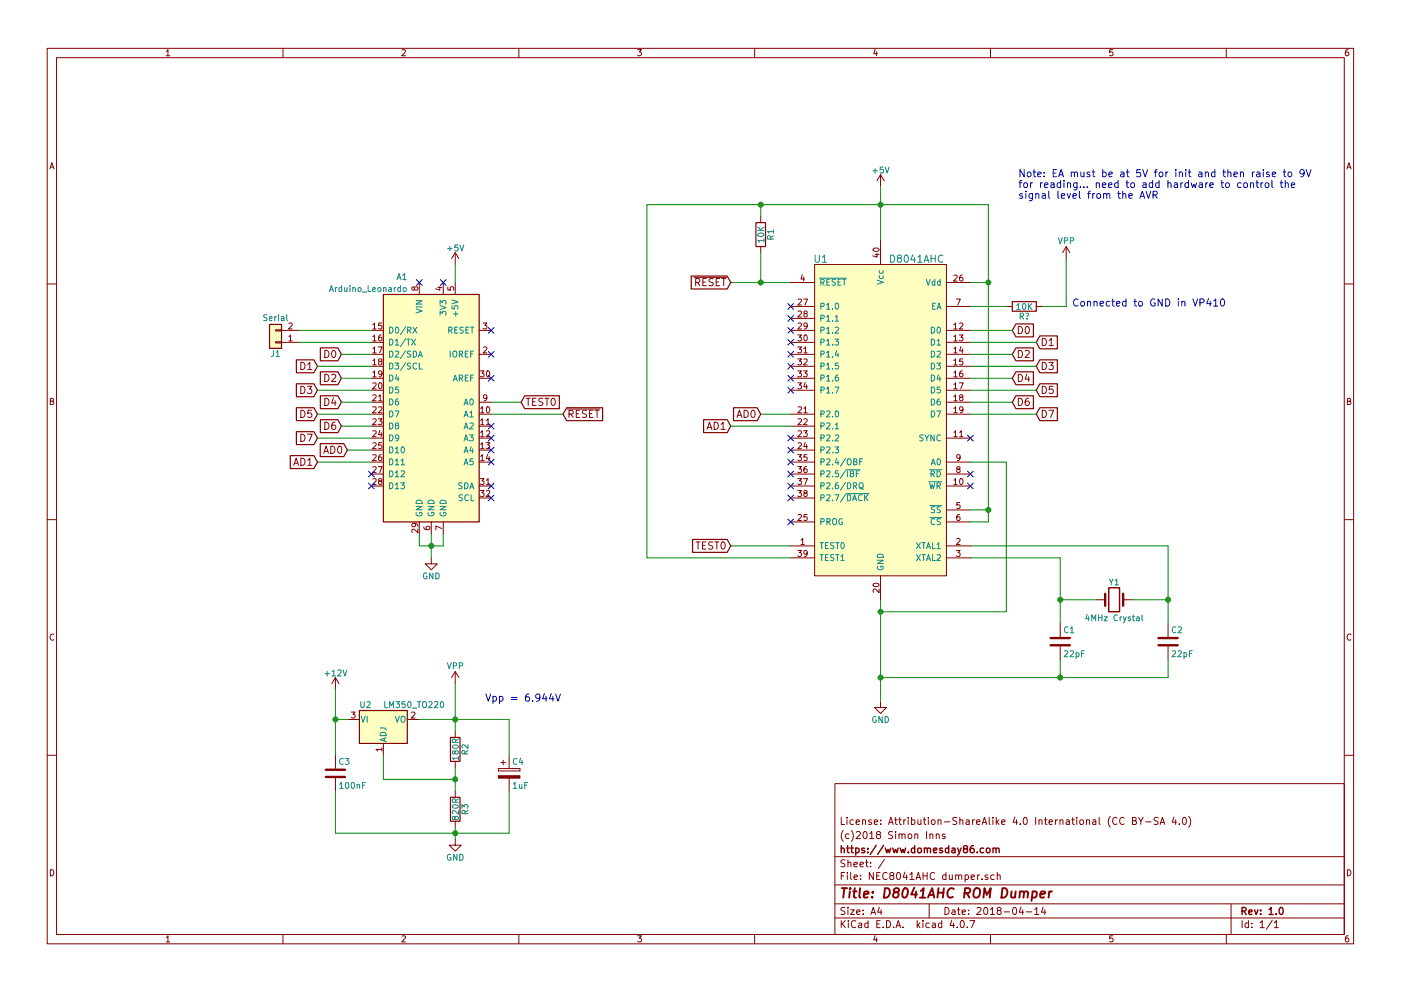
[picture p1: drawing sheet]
EESchema Schematic File Version 2
LIBS:power
LIBS:device
LIBS:switches
LIBS:relays
LIBS:motors
LIBS:transistors
LIBS:conn
LIBS:linear
LIBS:regul
LIBS:74xx
LIBS:cmos4000
LIBS:adc-dac
LIBS:memory
LIBS:xilinx
LIBS:microcontrollers
LIBS:dsp
LIBS:microchip
LIBS:analog_switches
LIBS:motorola
LIBS:texas
LIBS:intel
LIBS:audio
LIBS:interface
LIBS:digital-audio
LIBS:philips
LIBS:display
LIBS:cypress
LIBS:siliconi
LIBS:opto
LIBS:atmel
LIBS:contrib
LIBS:valves
LIBS:d8041ahc
LIBS:74xgxx
LIBS:ac-dc
LIBS:actel
LIBS:allegro
LIBS:Altera
LIBS:analog_devices
LIBS:battery_management
LIBS:bbd
LIBS:bosch
LIBS:brooktre
LIBS:cmos_ieee
LIBS:dc-dc
LIBS:diode
LIBS:elec-unifil
LIBS:ESD_Protection
LIBS:ftdi
LIBS:gennum
LIBS:graphic
LIBS:graphic_symbols
LIBS:hc11
LIBS:infineon
LIBS:intersil
LIBS:ir
LIBS:Lattice
LIBS:leds
LIBS:LEM
LIBS:logic_programmable
LIBS:logo
LIBS:maxim
LIBS:mechanical
LIBS:microchip_dspic33dsc
LIBS:microchip_pic10mcu
LIBS:microchip_pic12mcu
LIBS:microchip_pic16mcu
LIBS:microchip_pic18mcu
LIBS:microchip_pic24mcu
LIBS:microchip_pic32mcu
LIBS:modules
LIBS:motor_drivers
LIBS:msp430
LIBS:nordicsemi
LIBS:nxp
LIBS:nxp_armmcu
LIBS:onsemi
LIBS:Oscillators
LIBS:Power_Management
LIBS:powerint
LIBS:pspice
LIBS:references
LIBS:rfcom
LIBS:RFSolutions
LIBS:sensors
LIBS:silabs
LIBS:stm8
LIBS:stm32
LIBS:supertex
LIBS:transf
LIBS:triac_thyristor
LIBS:ttl_ieee
LIBS:video
LIBS:wiznet
LIBS:Worldsemi
LIBS:Xicor
LIBS:zetex
LIBS:Zilog
LIBS:NEC8041AHC dumper-cache
EELAYER 25 0
EELAYER END
$Descr A4 11693 8268
encoding utf-8
Sheet 1 1
Title "D8041AHC ROM Dumper"
Date "2018-04-14"
Rev "1.0"
Comp "https://www.domesday86.com"
Comment1 "(c)2018 Simon Inns"
Comment2 "License: Attribution-ShareAlike 4.0 International (CC BY-SA 4.0)"
Comment3 ""
Comment4 ""
$EndDescr
$Comp
L +5V #PWR6
U 1 1
P 7350 1550
F 0 "#PWR6" H 7350 1400 50  0001 C CNN
F 1 "+5V" H 7350 1690 50  0000 C CNN
F 2 "" H 7350 1550 50  0001 C CNN
F 3 "" H 7350 1550 50  0001 C CNN
	1    7350 1550
	1    0    0    -1  
$EndComp
$Comp
L GND #PWR7
U 1 1
P 7350 5850
F 0 "#PWR7" H 7350 5600 50  0001 C CNN
F 1 "GND" H 7350 5700 50  0000 C CNN
F 2 "" H 7350 5850 50  0001 C CNN
F 3 "" H 7350 5850 50  0001 C CNN
	1    7350 5850
	1    0    0    -1  
$EndComp
$Comp
L R R1
U 1 1
P 6350 1950
F 0 "R1" V 6430 1950 50  0000 C CNN
F 1 "10K" V 6350 1950 50  0000 C CNN
F 2 "" V 6280 1950 50  0001 C CNN
F 3 "" H 6350 1950 50  0001 C CNN
	1    6350 1950
	1    0    0    -1  
$EndComp
Wire Wire Line
	6100 2350 6600 2350
Wire Wire Line
	6350 2100 6350 2350
Wire Wire Line
	7350 1550 7350 2000
Wire Wire Line
	6350 1800 6350 1700
Wire Wire Line
	5400 1700 8250 1700
Connection ~ 7350 1700
Wire Wire Line
	6600 4550 6100 4550
Wire Wire Line
	8100 4550 9750 4550
Wire Wire Line
	8100 4650 8850 4650
Wire Wire Line
	7350 5100 8400 5100
Wire Wire Line
	7350 5000 7350 5850
Connection ~ 7350 5100
Wire Wire Line
	8100 2350 8250 2350
Connection ~ 8250 2350
NoConn ~ 8100 4050
NoConn ~ 8100 3950
$Comp
L Crystal Y1
U 1 1
P 9300 5000
F 0 "Y1" H 9300 5150 50  0000 C CNN
F 1 "4MHz Crystal" H 9300 4850 50  0000 C CNN
F 2 "" H 9300 5000 50  0001 C CNN
F 3 "" H 9300 5000 50  0001 C CNN
	1    9300 5000
	1    0    0    -1  
$EndComp
$Comp
L C C2
U 1 1
P 9750 5350
F 0 "C2" H 9775 5450 50  0000 L CNN
F 1 "22pF" H 9775 5250 50  0000 L CNN
F 2 "" H 9788 5200 50  0001 C CNN
F 3 "" H 9750 5350 50  0001 C CNN
	1    9750 5350
	1    0    0    -1  
$EndComp
$Comp
L C C1
U 1 1
P 8850 5350
F 0 "C1" H 8875 5450 50  0000 L CNN
F 1 "22pF" H 8875 5250 50  0000 L CNN
F 2 "" H 8888 5200 50  0001 C CNN
F 3 "" H 8850 5350 50  0001 C CNN
	1    8850 5350
	1    0    0    -1  
$EndComp
Wire Wire Line
	8850 4650 8850 5200
Wire Wire Line
	9750 4550 9750 5200
Wire Wire Line
	9450 5000 9750 5000
Connection ~ 9750 5000
Wire Wire Line
	9150 5000 8850 5000
Connection ~ 8850 5000
Wire Wire Line
	8850 5500 8850 5650
Wire Wire Line
	7350 5650 9750 5650
Wire Wire Line
	9750 5650 9750 5500
Connection ~ 7350 5650
Connection ~ 8850 5650
NoConn ~ 8100 3650
Text GLabel 6100 2350 0    60   Input ~ 0
~RESET
Text GLabel 6100 4550 0    60   Input ~ 0
TEST0
$Comp
L Arduino_Leonardo A1
U 1 1
P 3600 3350
F 0 "A1" H 3400 4400 50  0000 R CNN
F 1 "Arduino_Leonardo" H 3400 4300 50  0000 R CNN
F 2 "Modules:Arduino_UNO_R3" H 3750 2300 50  0001 L CNN
F 3 "" H 3400 4400 50  0001 C CNN
	1    3600 3350
	1    0    0    -1  
$EndComp
NoConn ~ 6600 2550
NoConn ~ 6600 2650
NoConn ~ 6600 2750
NoConn ~ 6600 2850
NoConn ~ 6600 2950
NoConn ~ 6600 3050
NoConn ~ 6600 3150
NoConn ~ 6600 3250
NoConn ~ 6600 3750
NoConn ~ 6600 3850
NoConn ~ 6600 3950
NoConn ~ 6600 4050
NoConn ~ 6600 4150
$Comp
L D8041AHC U1
U 1 1
P 7350 3450
F 0 "U1" H 6850 4750 60  0000 C CNN
F 1 "D8041AHC" H 7650 4750 60  0000 C CNN
F 2 "" H 7800 2500 60  0001 C CNN
F 3 "" H 7800 2500 60  0001 C CNN
	1    7350 3450
	1    0    0    -1  
$EndComp
Text GLabel 8450 2750 2    60   Input ~ 0
D0
Text GLabel 8650 2850 2    60   Input ~ 0
D1
Text GLabel 8450 2950 2    60   Input ~ 0
D2
Text GLabel 8650 3050 2    60   Input ~ 0
D3
Text GLabel 8450 3150 2    60   Input ~ 0
D4
Text GLabel 8650 3250 2    60   Input ~ 0
D5
Text GLabel 8450 3350 2    60   Input ~ 0
D6
Text GLabel 8650 3450 2    60   Input ~ 0
D7
Text GLabel 6350 3450 0    60   Input ~ 0
AD0
Text GLabel 6100 3550 0    60   Input ~ 0
AD1
Wire Wire Line
	6350 3450 6600 3450
Wire Wire Line
	6100 3550 6600 3550
Wire Wire Line
	8100 2750 8450 2750
Wire Wire Line
	8650 2850 8100 2850
Wire Wire Line
	8100 2950 8450 2950
Wire Wire Line
	8650 3050 8100 3050
Wire Wire Line
	8100 3150 8450 3150
Wire Wire Line
	8650 3250 8100 3250
Wire Wire Line
	8100 3350 8450 3350
Wire Wire Line
	8100 3450 8650 3450
Connection ~ 6350 2350
Text GLabel 2850 2950 0    60   Input ~ 0
D0
Text GLabel 2650 3050 0    60   Input ~ 0
D1
Text GLabel 2850 3150 0    60   Input ~ 0
D2
Text GLabel 2650 3250 0    60   Input ~ 0
D3
Text GLabel 2850 3350 0    60   Input ~ 0
D4
Text GLabel 2650 3450 0    60   Input ~ 0
D5
Text GLabel 2850 3550 0    60   Input ~ 0
D6
Text GLabel 2650 3650 0    60   Input ~ 0
D7
Text GLabel 2900 3750 0    60   Input ~ 0
AD0
Text GLabel 2650 3850 0    60   Input ~ 0
AD1
Text GLabel 4350 3350 2    60   Input ~ 0
TEST0
Wire Wire Line
	2850 2950 3100 2950
Wire Wire Line
	2650 3050 3100 3050
Wire Wire Line
	2850 3150 3100 3150
Wire Wire Line
	2650 3250 3100 3250
Wire Wire Line
	2850 3350 3100 3350
Wire Wire Line
	2650 3450 3100 3450
Wire Wire Line
	2850 3550 3100 3550
Wire Wire Line
	2650 3650 3100 3650
Wire Wire Line
	2900 3750 3100 3750
Wire Wire Line
	2650 3850 3100 3850
Wire Wire Line
	4350 3350 4100 3350
Text GLabel 4700 3450 2    60   Input ~ 0
~RESET
Wire Wire Line
	4700 3450 4100 3450
NoConn ~ 4100 2750
NoConn ~ 4100 2950
NoConn ~ 4100 3150
NoConn ~ 4100 3550
NoConn ~ 4100 3650
NoConn ~ 4100 3750
NoConn ~ 4100 3850
NoConn ~ 4100 4050
NoConn ~ 4100 4150
$Comp
L +5V #PWR3
U 1 1
P 3800 2200
F 0 "#PWR3" H 3800 2050 50  0001 C CNN
F 1 "+5V" H 3800 2340 50  0000 C CNN
F 2 "" H 3800 2200 50  0001 C CNN
F 3 "" H 3800 2200 50  0001 C CNN
	1    3800 2200
	1    0    0    -1  
$EndComp
$Comp
L GND #PWR2
U 1 1
P 3600 4650
F 0 "#PWR2" H 3600 4400 50  0001 C CNN
F 1 "GND" H 3600 4500 50  0000 C CNN
F 2 "" H 3600 4650 50  0001 C CNN
F 3 "" H 3600 4650 50  0001 C CNN
	1    3600 4650
	1    0    0    -1  
$EndComp
Wire Wire Line
	3500 4450 3500 4550
Wire Wire Line
	3500 4550 3700 4550
Wire Wire Line
	3700 4550 3700 4450
Wire Wire Line
	3600 4450 3600 4650
Connection ~ 3600 4550
Wire Wire Line
	3800 2350 3800 2200
NoConn ~ 3700 2350
NoConn ~ 3500 2350
$Comp
L Conn_01x02 J1
U 1 1
P 2300 2850
F 0 "J1" H 2300 2950 50  0000 C CNN
F 1 "Serial" H 2300 2650 50  0000 C CNN
F 2 "" H 2300 2850 50  0001 C CNN
F 3 "" H 2300 2850 50  0001 C CNN
	1    2300 2850
	-1   0    0    1   
$EndComp
Wire Wire Line
	2500 2750 3100 2750
Wire Wire Line
	2500 2850 3100 2850
$Comp
L VPP #PWR8
U 1 1
P 8900 2150
F 0 "#PWR8" H 8900 2000 50  0001 C CNN
F 1 "VPP" H 8900 2300 50  0000 C CNN
F 2 "" H 8900 2150 50  0001 C CNN
F 3 "" H 8900 2150 50  0001 C CNN
	1    8900 2150
	1    0    0    -1  
$EndComp
$Comp
L LM350_TO220 U2
U 1 1
P 3200 6000
F 0 "U2" H 3050 6125 50  0000 C CNN
F 1 "LM350_TO220" H 3200 6125 50  0000 L CNN
F 2 "TO_SOT_Packages_THT:TO-220_Vertical" H 3200 6250 50  0001 C CIN
F 3 "" H 3200 6000 50  0001 C CNN
	1    3200 6000
	1    0    0    -1  
$EndComp
$Comp
L R R2
U 1 1
P 3800 6250
F 0 "R2" V 3880 6250 50  0000 C CNN
F 1 "180R" V 3800 6250 50  0000 C CNN
F 2 "" V 3730 6250 50  0001 C CNN
F 3 "" H 3800 6250 50  0001 C CNN
	1    3800 6250
	1    0    0    -1  
$EndComp
$Comp
L R R3
U 1 1
P 3800 6750
F 0 "R3" V 3880 6750 50  0000 C CNN
F 1 "820R" V 3800 6750 50  0000 C CNN
F 2 "" V 3730 6750 50  0001 C CNN
F 3 "" H 3800 6750 50  0001 C CNN
	1    3800 6750
	1    0    0    -1  
$EndComp
Wire Wire Line
	3500 6000 4250 6000
Wire Wire Line
	3800 5700 3800 6100
Wire Wire Line
	3800 6400 3800 6600
Wire Wire Line
	3200 6300 3200 6500
Wire Wire Line
	3200 6500 3800 6500
Connection ~ 3800 6500
$Comp
L VPP #PWR4
U 1 1
P 3800 5700
F 0 "#PWR4" H 3800 5550 50  0001 C CNN
F 1 "VPP" H 3800 5850 50  0000 C CNN
F 2 "" H 3800 5700 50  0001 C CNN
F 3 "" H 3800 5700 50  0001 C CNN
	1    3800 5700
	1    0    0    -1  
$EndComp
$Comp
L +12V #PWR1
U 1 1
P 2800 5750
F 0 "#PWR1" H 2800 5600 50  0001 C CNN
F 1 "+12V" H 2800 5890 50  0000 C CNN
F 2 "" H 2800 5750 50  0001 C CNN
F 3 "" H 2800 5750 50  0001 C CNN
	1    2800 5750
	1    0    0    -1  
$EndComp
Wire Wire Line
	2800 5750 2800 6300
Wire Wire Line
	2800 6000 2900 6000
Connection ~ 3800 6000
$Comp
L GND #PWR5
U 1 1
P 3800 7000
F 0 "#PWR5" H 3800 6750 50  0001 C CNN
F 1 "GND" H 3800 6850 50  0000 C CNN
F 2 "" H 3800 7000 50  0001 C CNN
F 3 "" H 3800 7000 50  0001 C CNN
	1    3800 7000
	1    0    0    -1  
$EndComp
Wire Wire Line
	3800 6900 3800 7000
$Comp
L C C3
U 1 1
P 2800 6450
F 0 "C3" H 2825 6550 50  0000 L CNN
F 1 "100nF" H 2825 6350 50  0000 L CNN
F 2 "" H 2838 6300 50  0001 C CNN
F 3 "" H 2800 6450 50  0001 C CNN
	1    2800 6450
	1    0    0    -1  
$EndComp
Connection ~ 2800 6000
Wire Wire Line
	2800 6600 2800 6950
Wire Wire Line
	2800 6950 4250 6950
Connection ~ 3800 6950
$Comp
L CP C4
U 1 1
P 4250 6450
F 0 "C4" H 4275 6550 50  0000 L CNN
F 1 "1uF" H 4275 6350 50  0000 L CNN
F 2 "" H 4288 6300 50  0001 C CNN
F 3 "" H 4250 6450 50  0001 C CNN
	1    4250 6450
	1    0    0    -1  
$EndComp
Wire Wire Line
	4250 6000 4250 6300
Wire Wire Line
	4250 6950 4250 6600
Text Notes 4050 5850 0    60   ~ 0
Vpp = 6.944V
NoConn ~ 6600 4350
NoConn ~ 3100 4050
$Comp
L R R?
U 1 1
P 8550 2550
F 0 "R?" V 8630 2550 50  0000 C CNN
F 1 "10K" V 8550 2550 50  0000 C CNN
F 2 "" V 8480 2550 50  0001 C CNN
F 3 "" H 8550 2550 50  0001 C CNN
	1    8550 2550
	0    1    1    0   
$EndComp
Wire Wire Line
	8100 2550 8400 2550
Wire Wire Line
	8700 2550 8900 2550
Wire Wire Line
	8900 2550 8900 2150
Wire Wire Line
	8250 1700 8250 4350
Wire Wire Line
	8250 4250 8100 4250
Text Notes 8950 2550 0    60   ~ 0
Connected to GND in VP410
NoConn ~ 6600 3650
NoConn ~ 3100 3950
Wire Wire Line
	8100 3850 8400 3850
Wire Wire Line
	8400 3850 8400 5100
Wire Wire Line
	8250 4350 8100 4350
Connection ~ 8250 4250
Wire Wire Line
	6600 4650 5400 4650
Wire Wire Line
	5400 4650 5400 1700
Connection ~ 6350 1700
Text Notes 8500 1650 0    60   ~ 0
Note: EA must be at 5V for init and then raise to 9V\nfor reading... need to add hardware to control the\nsignal level from the AVR
$EndSCHEMATC
